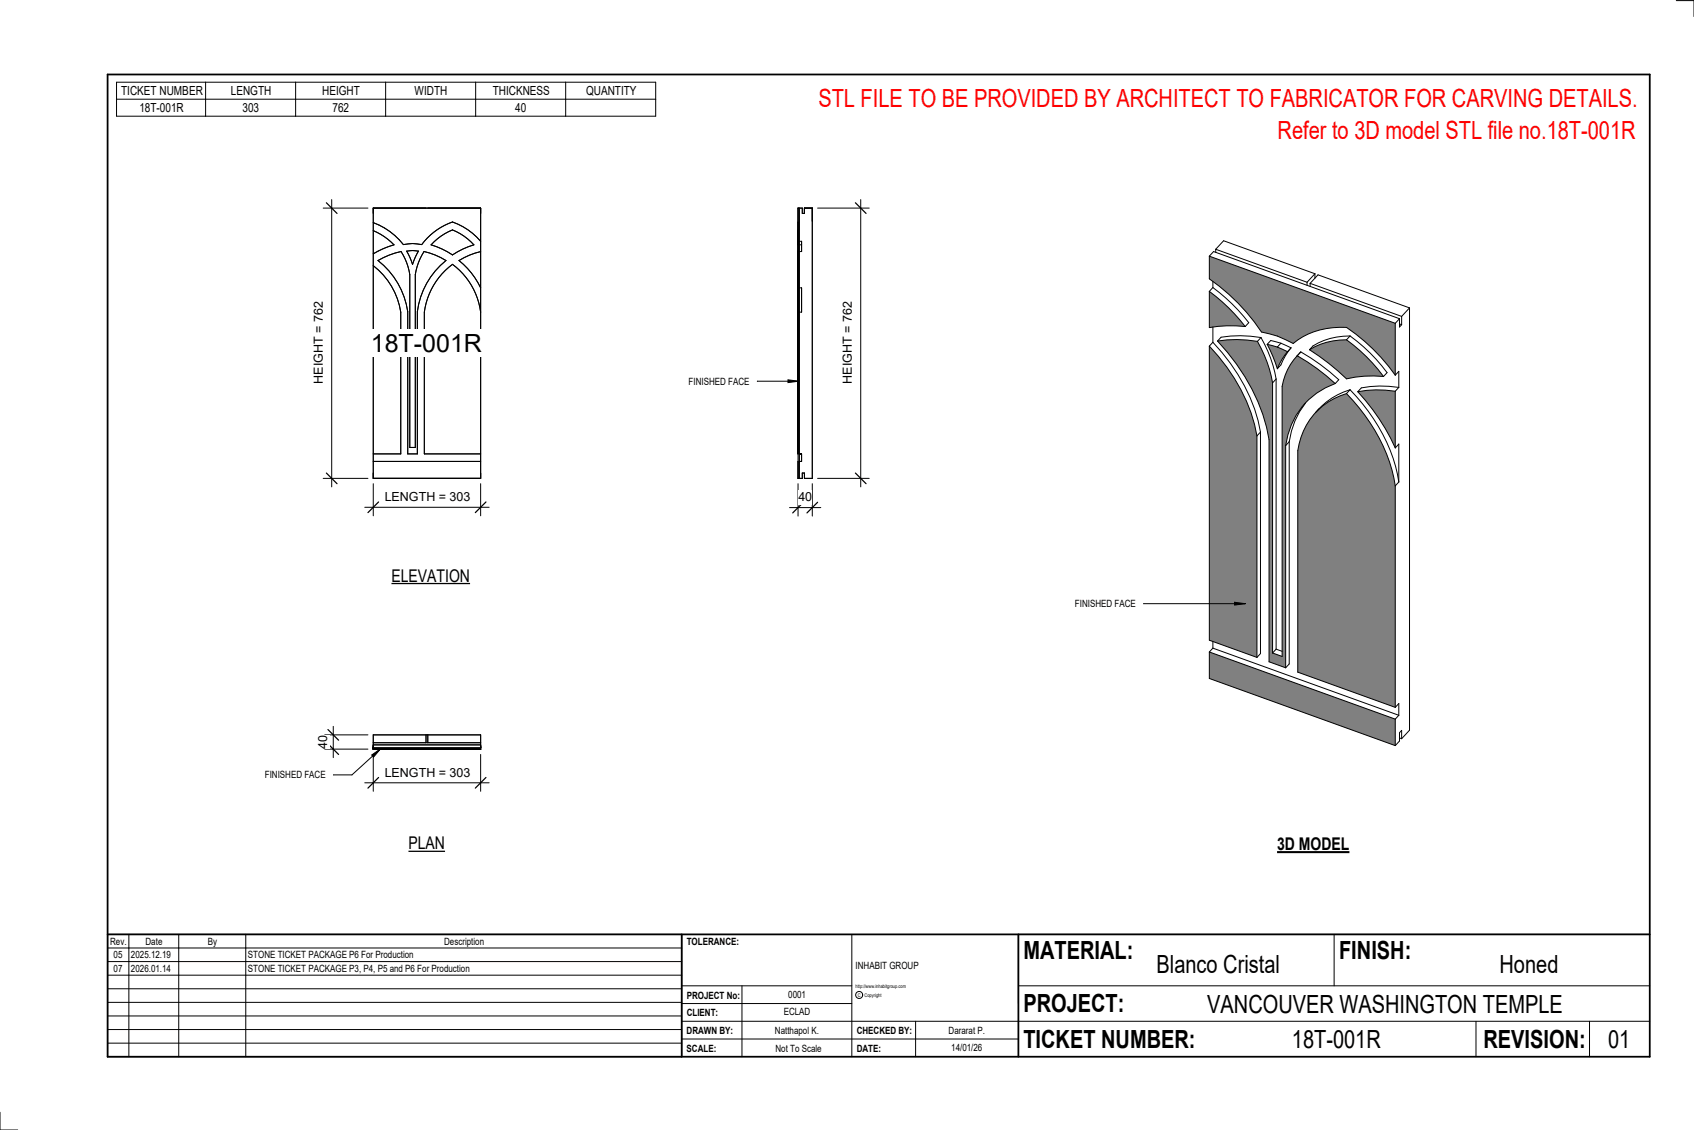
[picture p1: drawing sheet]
<svg xmlns="http://www.w3.org/2000/svg" width="914mm" height="610mm" viewBox="0 0 914 610" stroke-linecap="round" stroke-linejoin="round" font-family="sans-serif">
<path d="M431 112h1v146h-1z" fill="#7c7c7c"/>
<g fill="none" stroke="#000" stroke-width=".54">
<path d="M201 112h58v146h-58zM431 112h2v3h1v-3h4v146h-4v-3h-1v3h-2zM432 112v146M201 120a37 37 0 0 1 17 12 37 37 0 0 0-17-12zM201 137l12-5zM201 124l6 4 6 4M220 135h6l-3 8zM234 130l6-4 4-2 6 3 6 5-6 2-6 4-5-4-6-2zM259 130l-6-6-9-4a35 35 0 0 0-16 12l-5-1-5 1M259 136l-6 2-5 3 6 6 5 8M431 120v12M431 131v1"/>
<path d="M431 130v-10v12M431 132v6M431 124v8M431 135v33v-25M431 136v5M431 132v5M432 130h1M432 136h1M432 132h1M433 130v2M433 132v4M433 130v6"/>
<path d="M201 143a39 39 0 0 1 15 25v77h-15M204 141l6-3 6-2 3 6 2 6v93h3v-93l1-2 1-4 3-6 6 2 6 3a42 42 0 0 0-16 27v77h-5v-77a43 43 0 0 0-16-27zM431 141v-5v12M431 141v27M431 141v14M432 155h1M433 155v13M259 168a38 38 0 0 0-15-25 38 38 0 0 0-15 25v77h30M432 168h1M201 249h58M432 245h1v4h-1"/>
</g>
<path d="M201 403h59v1h-59z" fill="#7c7c7c"/>
<g fill="none" stroke="#000" stroke-width=".54">
<path d="M230 396v5M231 396v5M201 403h59v1h-59zM201 404h22M201 404h15M201 404h12zM201 403v-7h58v7M201 402h58M201 401h58M216 404h5M216 404h-12h16M220 404h3z"/>
<path d="M223 404h21M223 404h3zM224 404h17h-16M229 404h15M233 404h11zM244 404h15M244 404h12zM248 404h11z"/>
</g>
<path d="M653 352v14l100 36v-14zM712 221a38 38 0 0 0-11 22v120l52 19v-120a93 93 0 0 0-26-50 38 38 0 0 0-15 9zM657 184a103 103 0 0 1 28 53v120l9 3v-120a40 40 0 0 1 27-33 111 111 0 0 0-21-15 32 32 0 0 0-8 16v146l-5-2v-145l-3-12-5-11a65 65 0 0 0-22 0zM653 187v158l25 10v-120a95 95 0 0 0-25-48zM733 211a113 113 0 0 1 20 31v-31a59 59 0 0 0-20 0zM707 189l10 7 10 8a62 62 0 0 1 20-1l-9-11-11-9a37 37 0 0 0-20 6zM653 138v12a108 108 0 0 1 28 29 49 49 0 0 1 17 6 40 40 0 0 1 29-8 103 103 0 0 1 26 25v-28zM684 186l5 13 3-5 3-4-6-3zM653 157v20a70 70 0 0 1 19-1l-9-10z" fill="#808080"/>
<g fill="none" stroke="#000" stroke-width=".54">
<path d="M441 112h28M465 108v155M653 138v12a108 108 0 0 1 28 29 49 49 0 0 1 17 6 40 40 0 0 1 29-8 103 103 0 0 1 26 25M653 138l100 36M653 138l2-2 100 36M656 134l4-4 50 18M656 134l50 18M656 134v2M653 157v20a70 70 0 0 1 19-1M653 157l10 9 9 10M655 155l10 9 6 7 3 3-2 2M655 152v3"/>
<path d="M655 155l-2 2M706 152v2M707 153l4-5 50 18M707 153l50 18M707 153v2M710 148l-4 4M710 148v2M655 176v9M753 174v28M755 172l-2 2M755 172v4l2-1M755 175h2"/>
<path d="M757 171v4M761 166l-4 5M761 166v228l-4 5M653 187a95 95 0 0 1 25 48M653 187v158l25 10M655 185a95 95 0 0 1 25 48M655 185l-2 2M657 184a65 65 0 0 1 22 0M657 184a103 103 0 0 1 28 53v120l9 3M679 184l5 11 3 12M681 182a65 65 0 0 0-22 0l-2 2M681 182l5 11 3 11"/>
<path d="M681 182l-2 2M684 186l5 1M684 186l5 13M689 187l6 3M691 185l6 3M691 185l-5-1-2 2M691 185l-2 2M695 190l-3 4-3 5M697 188l-3 4-3 5-2 2M697 188l-2 2M702 190h.1M702 190a111 111 0 0 1 21 15l-2 2"/>
<path d="M702 190l-2 2M707 189a126 126 0 0 1 20 15 62 62 0 0 1 20-1M727 183l11 9 9 11M727 183a37 37 0 0 0-20 6M729 181a37 37 0 0 0-20 6l-2 2M729 181l11 9 6 7 3 4-2 2M729 181l-2 2M687 207v145M689 204v146M689 204l-2 3M705 218a43 43 0 0 0-9 20M721 207a111 111 0 0 0-21-15l-2 2a32 32 0 0 0-6 14v146l-5-2"/>
<path d="M721 207a40 40 0 0 0-27 33M727 212a93 93 0 0 1 26 50M727 212a37 37 0 0 0-26 31v120l52 19M729 210a37 37 0 0 0-18 12M729 210a93 93 0 0 1 26 50M729 210l-2 2M733 211a113 113 0 0 1 20 31M753 211a59 59 0 0 0-20 0M753 211v31M753 202l2-2v9M755 209a59 59 0 0 0-20 0l-2 2M755 209l-2 2"/>
<path d="M678 235v120M680 233v120l-2 2M680 233l-2 2M696 238v120l-2 2M696 238l-2 2M712 221l-2 2M441 258h28M694 240v120M753 242l2-2v20M753 262v120M755 260l-2 2M653 352v14l100 36"/>
<path d="M653 352l100 36M655 350l-2 2M655 346v4M655 350l100 36M689 350l3 1M689 350l-2 2M753 388v14M753 382l2-2v6M755 386l-2 2M755 398l2 1M757 399v-5l-2 1v5l-2 2"/>
</g>
<path d="M462 109l5 6M462 255l5 6" fill="none" stroke="#000" stroke-width=".67"/>
<path d="M454 163h7v44h-7z" fill="#fff"/>
<path d="M426 274h17M431 261v17M438 261v17" fill="none" stroke="#000" stroke-width=".54"/>
<path d="M434 271l-6 6M441 271l-5 6" fill="none" stroke="#000" stroke-width=".67"/>
<path d="M431 264h7v8h-7z" fill="#fff"/>
<path d="M174 112h25M179 108v155M174 258h25" fill="none" stroke="#000" stroke-width=".54"/>
<path d="M176 109l6 6M176 255l6 6" fill="none" stroke="#000" stroke-width=".67"/>
<path d="M168 163h8v44h-8z" fill="#fff"/>
<path d="M197 274h67M201 261v17M259 261v17" fill="none" stroke="#000" stroke-width=".54"/>
<path d="M204 271l-5 6M262 271l-5 6" fill="none" stroke="#000" stroke-width=".67"/>
<g fill="#fff">
<path d="M208 264h45v8h-45z"/>
<path d="M200 178h61v15h-61z"/>
</g>
<path d="M201 407v20M259 407v20M197 422h67" fill="none" stroke="#000" stroke-width=".54"/>
<path d="M204 419l-5 6M262 419l-5 6" fill="none" stroke="#000" stroke-width=".67"/>
<path d="M208 413h45v7h-45z" fill="#fff"/>
<path d="M175 396h24M180 392v17M175 404h24" fill="none" stroke="#000" stroke-width=".54"/>
<path d="M177 394l6 5M177 401l6 6" fill="none" stroke="#000" stroke-width=".67"/>
<path d="M170 397h8v7h-8z" fill="#fff"/>
<g fill="none" stroke="#000" stroke-width=".54">
<path d="M905 0h9v9M460 504v66M720 504v28M891 504h-341v37M368 532h92M401 532v38M550 532h341M368 551h523M368 541h92M494 551v19M797 551v19M858 551v19"/>
<path d="M368 561h182M0 600v10h10"/>
<circle cx="464" cy="537" r="1.9"/>
</g>
<path d="M58 40h833v530h-833zM58 504h833M368 504v66M550 504v66" fill="none" stroke="#000" stroke-width=".96"/>
<g fill="#fff">
<path d="M652 534h192v15h-192z"/>
<path d="M513 562h17v6h-17z"/>
<path d="M425 533h10v6h-10z"/>
<path d="M423 543h15v6h-15z"/>
<path d="M418 553h24v6h-24z"/>
<path d="M624 513h68v15h-68z"/>
<path d="M809 513h33v15h-33z"/>
<path d="M512 553h20v6h-20z"/>
<path d="M697 553h49v15h-49z"/>
<path d="M442 45h443v16h-443z"/>
<path d="M868 553h12v15h-12z"/>
<path d="M61 512h5v6h-5z"/>
<path d="M61 520h5v6h-5z"/>
</g>
<path d="M58 504h310v66h-310zM58 519h310M58 511h310M70 504v66M96 504v66M133 504v66M58 533h310M58 526h310M58 555h310M58 548h310M58 541h310M58 563h310" fill="none" stroke="#000" stroke-width=".54"/>
<path d="M211 305h43v11h-43z" fill="#fff"/>
<path d="M211 315h43" fill="none" stroke="#000" stroke-width=".69" stroke-linecap="butt"/>
<path d="M220 450h20v10h-20z" fill="#fff"/>
<path d="M220 459h20" fill="none" stroke="#000" stroke-width=".69" stroke-linecap="butt"/>
<path d="M689 450h40v11h-40z" fill="#fff"/>
<path d="M689 460h39" fill="none" stroke="#000" stroke-width="1.1" stroke-linecap="butt"/>
<path d="M690 63h195v15h-195z" fill="#fff"/>
<g fill="none" stroke="#000" stroke-width=".54">
<path d="M63 44h291v19h-291zM63 54h291M111 44v19M160 44v19M208 44v19M257 44v19M305 44v19M409 206h22M425 205l6 1h-6zM617 326h55M666 325l6 1h-6zM201 407l4-3-3 4z"/>
<path d="M205 404l-15 14h-10"/>
</g>
<path d="M425 205l6 1h-6zM666 325l6 1h-6zM201 407l4-3-3 4z" fill="#000"/>
<g font-size="13.5" fill="#f00">
<text x="442" y="58">STL FILE TO BE PROVIDED BY ARCHITECT TO FABRICATOR FOR CARVING DETAILS.</text>
<text x="690" y="75">Refer to 3D model STL file no.18T-001R</text>
</g>
<g font-size="13.5">
<text x="200" y="190">18T-001R</text>
<text x="552" y="517">MATERIAL:</text>
<text x="723" y="517">FINISH:</text>
<text x="624" y="525">Blanco Cristal</text>
<text x="809" y="525">Honed</text>
<text x="552" y="546">PROJECT:</text>
<text x="652" y="546">VANCOUVER WASHINGTON TEMPLE</text>
<text x="552" y="565">TICKET NUMBER:</text>
<text x="697" y="565">18T-001R</text>
<text x="801" y="565">REVISION:</text>
<text x="868" y="565">01</text>
</g>
<g font-size="9.4">
<text x="211" y="314">ELEVATION</text>
<text x="220" y="458">PLAN</text>
<text x="689" y="459">3D MODEL</text>
</g>
<g font-size="6.7">
<text x="65" y="51">TICKET NUMBER</text>
<text x="125" y="51">LENGTH</text>
<text x="174" y="51">HEIGHT</text>
<text x="224" y="51">WIDTH</text>
<text x="266" y="51">THICKNESS</text>
<text x="316" y="51">QUANTITY</text>
<text x="75" y="60">18T-001R</text>
<text x="131" y="60">303</text>
<text x="179" y="60">762</text>
<text x="278" y="60">40</text>
<text x="174" y="207" transform="rotate(-90 174 207)">HEIGHT = 762</text>
<text x="460" y="207" transform="rotate(-90 460 207)">HEIGHT = 762</text>
<text x="208" y="270">LENGTH = 303</text>
<text x="431" y="270">40</text>
<text x="177" y="404" transform="rotate(-90 177 404)">40</text>
<text x="208" y="419">LENGTH = 303</text>
</g>
<g font-size="5.4">
<text x="372" y="208">FINISHED FACE</text>
<text x="580" y="328">FINISHED FACE</text>
<text x="143" y="420">FINISHED FACE</text>
<text x="59" y="510">Rev.</text>
<text x="79" y="510">Date</text>
<text x="112" y="510">By</text>
<text x="240" y="510">Description</text>
<text x="371" y="510">TOLERANCE:</text>
<text x="61" y="517">05</text>
<text x="71" y="517">2025.12.19</text>
<text x="134" y="517">STONE TICKET PACKAGE P6 For Production</text>
<text x="61" y="525">07</text>
<text x="71" y="524">2026.01.14</text>
<text x="134" y="524">STONE TICKET PACKAGE P3, P4, P5 and P6 For Production</text>
<text x="462" y="523">INHABIT GROUP</text>
<text x="371" y="539">PROJECT No:</text>
<text x="425" y="538">0001</text>
<text x="371" y="548">CLIENT:</text>
<text x="423" y="548">ECLAD</text>
<text x="371" y="558">DRAWN BY:</text>
<text x="418" y="558">Natthapol K.</text>
<text x="462" y="558">CHECKED BY:</text>
<text x="512" y="558">Dararat P.</text>
<text x="371" y="567">SCALE:</text>
<text x="419" y="567">Not To Scale</text>
<text x="462" y="567">DATE:</text>
<text x="513" y="567">14/01/26</text>
</g>
<g font-size="2.7">
<text x="462" y="533">http://www.inhabitgroup.com</text>
<text x="463" y="538">C</text>
<text x="467" y="538">Copyright</text>
</g>
</svg>
